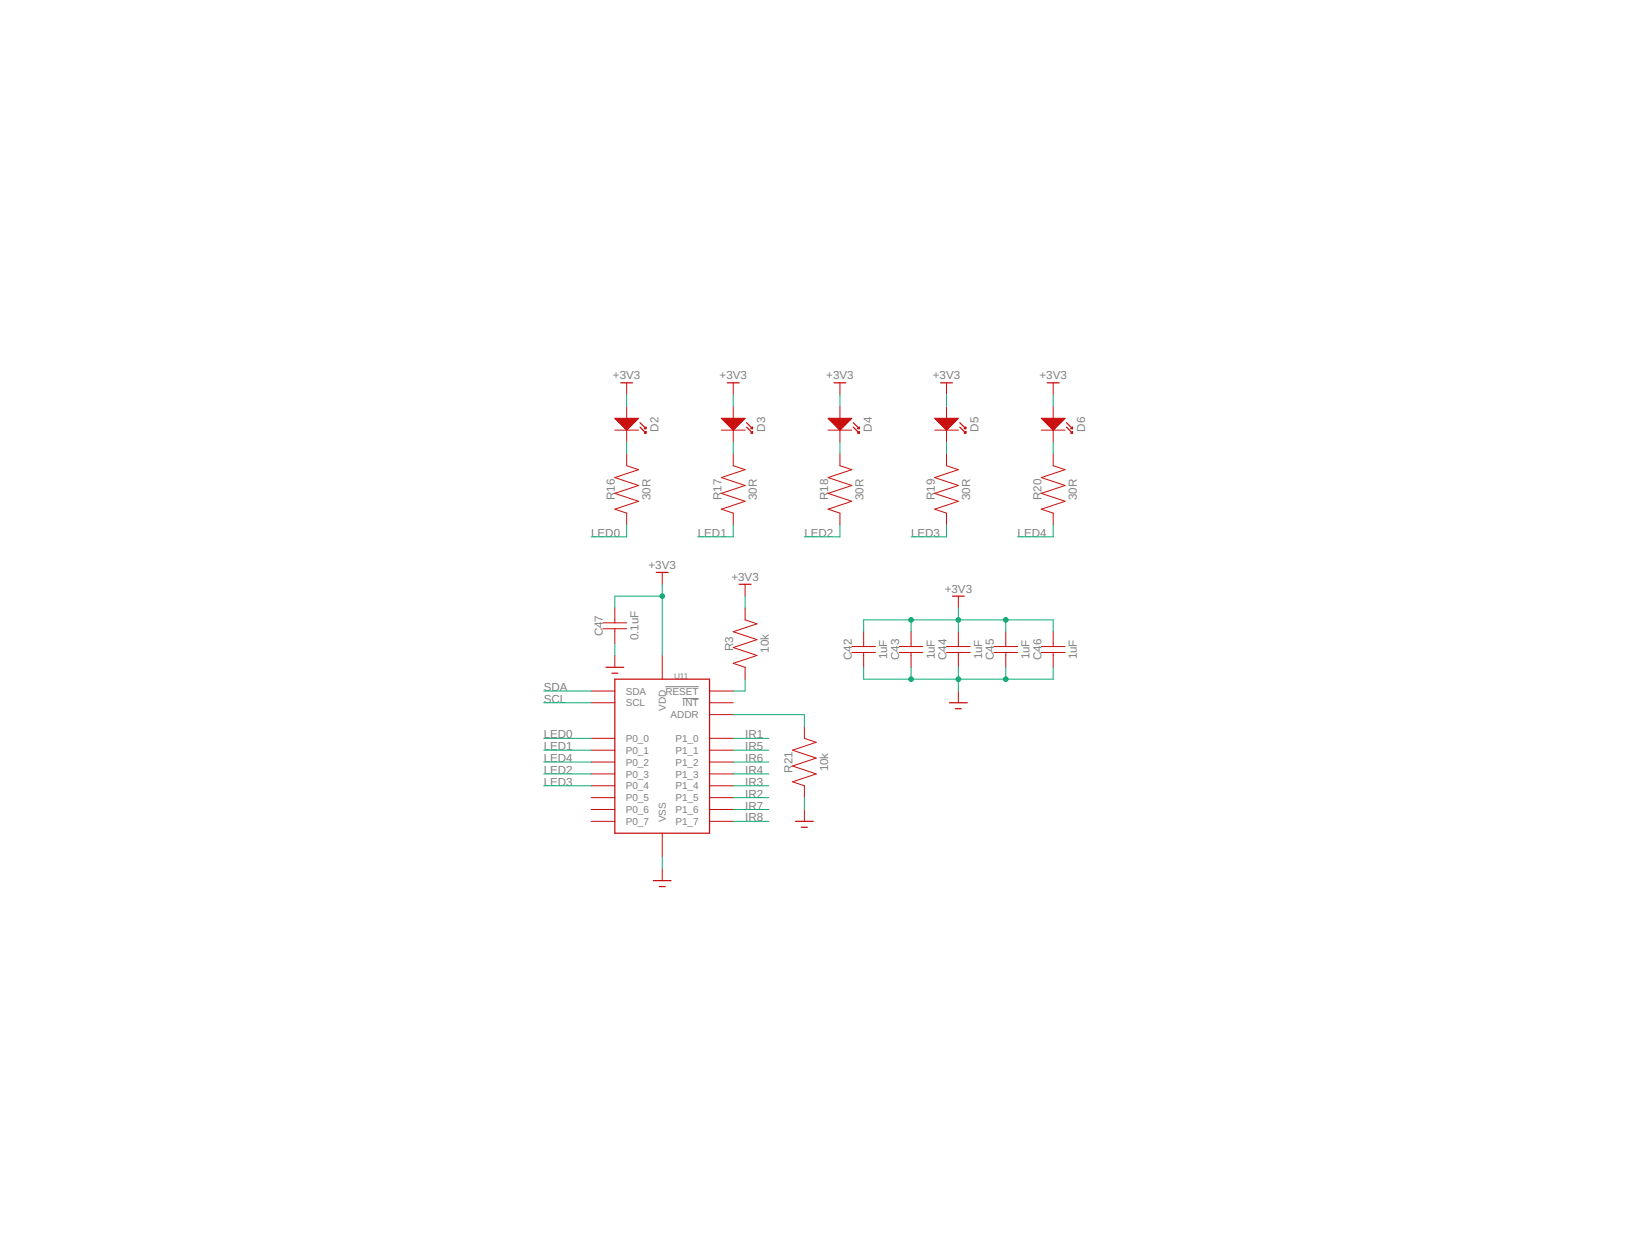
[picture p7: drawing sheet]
<svg xmlns="http://www.w3.org/2000/svg" width="279mm" height="216mm" viewBox="0 0 279 216" stroke-linecap="round" stroke-linejoin="round" font-family="sans-serif">
<path d="M114 117.7h5.8M117 119.7h2.8" fill="none" stroke="#808080" stroke-width=".17"/>
<g fill="none" stroke="#c90d0c" stroke-width=".17">
<path d="M105.4 71.7h4.1l-2.1 2zM105.4 73.7h4.1M105.5 71.8h3.9M105.6 71.9h3.7M105.6 71.9h3.6M105.7 72h3.4M105.8 72.1h3.2M105.9 72.2h3M106 72.3h2.8M106.1 72.4h2.6M106.2 72.5h2.4M106.3 72.6h2.2"/>
<path d="M106.4 72.7h2.1M106.5 72.7h1.9M106.6 72.8h1.7M106.6 72.9h1.6M106.7 73h1.4M106.8 73.1h1.2M106.9 73.2h1M107 73.3h.8M107.1 73.4h.6M107.2 73.5h.5M107.3 73.6h.3M107.4 73.7h.1"/>
<path d="M107.4 65.6v2M107.4 69.6v6.1M107.4 77.8v2l2.1 .7-4.1 1.3 4.1 1.4-4.1 1.3 4.1 1.4-4.1 1.3 2 .7v2.1M123.7 71.7h4l-2 2zM123.7 73.7h4M123.7 71.8h3.9M123.8 71.9h3.8M123.9 71.9h3.6M124 72h3.4M124.1 72.1h3.2M124.2 72.2h3M124.3 72.3h2.8"/>
<path d="M124.4 72.4h2.6M124.5 72.5h2.4M124.6 72.6h2.2M124.7 72.7h2M124.7 72.7h1.9M124.8 72.8h1.8M124.9 72.9h1.6M125 73h1.4M125.1 73.1h1.2M125.2 73.2h1M125.3 73.3h.8M125.4 73.4h.6"/>
<path d="M125.5 73.5h.4M125.5 73.6h.3M125.6 73.7h.2M125.7 65.6v2M125.7 69.6v6.1M125.7 77.8v2l2 .7-4 1.3 4 1.4-4 1.3 4 1.4-4 1.3 2 .7v2.1M141.9 71.7h4.1l-2 2zM141.9 73.7h4.1M142 71.8h3.9M142.1 71.9h3.7M142.2 71.9h3.5M142.3 72h3.3"/>
<path d="M142.4 72.1h3.2M142.5 72.2h3M142.6 72.3h2.8M142.7 72.4h2.6M142.7 72.5h2.5M142.8 72.6h2.3M142.9 72.7h2.1M143 72.7h1.9M143.1 72.8h1.7M143.2 72.9h1.5M143.3 73h1.4M143.4 73.1h1.2"/>
<path d="M143.5 73.2h1M143.6 73.3h.8M143.6 73.4h.7M143.7 73.5h.5M143.8 73.6h.3M143.9 73.7h.1M144 65.6v2M144 69.6v6.1M144 77.8v2l2 .7-4.1 1.3 4.1 1.4-4.1 1.3 4.1 1.4-4.1 1.3 2.1 .7v2.1M160.2 71.7h4.1l-2.1 2zM160.2 73.7h4.1M160.3 71.8h3.9"/>
<path d="M160.4 71.9h3.7M160.5 71.9h3.5M160.6 72h3.3M160.7 72.1h3.1M160.8 72.2h2.9M160.8 72.3h2.9M160.9 72.4h2.7M161 72.5h2.5M161.1 72.6h2.3M161.2 72.7h2.1M161.3 72.7h1.9M161.4 72.8h1.7"/>
<path d="M161.5 72.9h1.5M161.6 73h1.3M161.6 73.1h1.3M161.8 73.2h1M161.8 73.3h.9M161.9 73.4h.7M162 73.5h.5M162.1 73.6h.3M162.2 73.7h.1M162.2 65.6v2M162.2 69.6v6.1M162.2 77.8v2l2.1 .7-4.1 1.3 4.1 1.4-4.1 1.3 4.1 1.4-4.1 1.3 2 .7v2.1"/>
<path d="M178.5 71.7h4.1l-2.1 2zM178.5 73.7h4.1M178.6 71.8h3.9M178.7 71.9h3.7M178.8 71.9h3.5M178.9 72h3.3M178.9 72.1h3.2M179 72.2h3M179.1 72.3h2.8M179.2 72.4h2.6M179.3 72.5h2.5M179.4 72.6h2.3"/>
<path d="M179.5 72.7h2.1M179.6 72.7h1.9M179.7 72.8h1.7M179.7 72.9h1.6M179.9 73h1.3M179.9 73.1h1.2M180 73.2h1M180.1 73.3h.9M180.2 73.4h.6M180.3 73.5h.5M180.4 73.6h.3M180.5 73.7h.1"/>
<path d="M180.5 65.6v2M180.5 69.6v6.1M180.5 77.8v2l2.1 .7-4.1 1.3 4.1 1.4-4.1 1.3 4.1 1.4-4.1 1.3 2 .7v2.1M113.5 98.1v2M101.3 118.4h4.1M103.4 107.7h4M103.4 106.7h4M105.4 104.2v2.5M105.4 107.7v2.6M105.4 112.3v2M113.5 112.3v4.1M121.6 118.4h4.1"/>
<path d="M127.7 100.1v2.1M127.7 104.2v2l2.1 .7-4.1 1.3 4.1 1.4-4.1 1.4 4.1 1.3-4.1 1.4 2 .6v2.1M146 111.8h4.1M146 110.8h4.1M148 108.2v2.6M148 111.8v2.5M154.1 111.8h4.1M154.1 110.8h4.1M156.2 108.2v2.6M156.2 111.8v2.5M162.2 111.8h4.1M162.2 110.8h4.1"/>
<path d="M164.3 102.2v2M164.3 108.2v2.6M164.3 111.8v2.5M164.3 118.4v2M170.4 111.8h4M170.4 110.8h4M172.4 108.2v2.6M172.4 111.8v2.5M178.5 111.8h4.1M178.5 110.8h4.1M180.5 108.2v2.6M180.5 111.8v2.5"/>
<path d="M101.3 126.5h4.1M101.3 128.5h4.1M101.3 130.6h4.1M101.3 132.6h4.1M101.3 134.6h4.1M101.3 136.7h4.1M101.3 138.7h4.1M101.3 120.4h4.1M121.6 126.5h4.1M121.6 128.5h4.1M121.6 130.6h4.1M121.6 132.6h4.1"/>
<path d="M121.6 134.6h4.1M121.6 136.7h4.1M121.6 138.7h4.1M121.6 122.4h4.1M121.6 120.4h4.1M137.9 124.5v2l2 .7-4.1 1.3 4.1 1.4-4.1 1.4 4.1 1.3-4.1 1.4 2.1 .6v2.1M137.9 138.7v2M101.3 140.7h4.1M113.5 142.8v4M113.5 148.9v2M121.6 140.7h4.1"/>
</g>
<g fill="none" stroke="#c90d0c" stroke-width=".21">
<path d="M106.4 65.6h2M109.7 72.4l1 1M109.7 73.2l1 1M110.5 73.4l.2-.2v.2zM110.5 74.1h.2M110.6 73.3h.1M110.7 74h.1M110.7 74v.2M110.7 74l-.2 .2h.2M124.7 65.6h2M128 72.4l1 1M128 73.2l1 1"/>
<path d="M128.8 74.1h.2M128.9 73.3h.1M129 73.2v.2h-.3zM129 74l-.3 .2h.3M129 74v.2M129 74h.1M143 65.6h2M146.3 72.4l1 1M146.3 73.2l1 1M147 73.4l.3-.2v.2zM147.1 74.1h.2M147.2 73.3h.1"/>
<path d="M147.3 74h.1M147.3 74l-.3 .2h.3M147.3 74v.2M161.2 65.6h2.1M164.5 72.4l1 1M164.5 73.2l1 1M165.3 73.4l.2-.2v.2zM165.4 74.1h.1M165.5 73.3h.1M165.5 74l-.2 .2h.2M165.5 74v.2M165.5 74h.1"/>
<path d="M179.5 65.6h2M182.8 72.4l1 1M182.8 73.2l1 1M183.6 73.4l.2-.2v.2zM183.6 74.1h.2M183.7 73.3h.1M183.8 74l-.2 .2h.2M183.8 74v.2M183.8 74h.1M112.5 98.1h2M103.9 114.3h3M104.9 115.4h1"/>
<path d="M105.4 116.4h16.2v26.4h-16.2zM126.7 100.1h2M163.3 102.2h2M162.8 120.4h3M163.8 121.4h1M112 150.9h3M113 151.9h1M136.4 140.7h3M137.4 141.8h1"/>
</g>
<g fill="none" stroke="#0dab76" stroke-width=".17">
<path d="M107.4 67.6v2M107.4 75.7v2.1M125.7 67.6v2M125.7 75.7v2.1M144 67.6v2M144 75.7v2.1M162.2 67.6v2M162.2 75.7v2.1M180.5 67.6v2M180.5 75.7v2.1M107.4 90v2h-6.1M125.7 90v2h-6.1"/>
<path d="M144 90v2h-6.1M162.2 90v2h-6M180.5 90v2h-6.1M93.2 118.4h8.1M105.4 110.3v2M113.5 100.1v12.2M113.5 102.2h-8.1v2M127.7 102.2v2M127.7 116.4v2h-2M148 108.2v-2h32.5v2M148 114.3v2.1h32.5v-2.1M156.2 106.2v2"/>
<path d="M156.2 114.3v2.1M164.3 104.2v4M164.3 114.3v4.1M172.4 106.2v2M172.4 114.3v2.1M93.2 126.5h8.1M93.2 128.5h8.1M93.2 132.6h8.1M93.2 134.6h8.1M93.2 130.6h8.1M93.2 120.4h8.1M125.7 122.4h12.2v2.1"/>
<path d="M125.7 126.5h6.1M125.7 128.5h6.1M125.7 132.6h6.1M125.7 134.6h6.1M125.7 130.6h6.1M125.7 138.7h6.1M125.7 136.7h6.1M137.9 136.7v2M113.5 146.8v2.1M125.7 140.7h6.1"/>
</g>
<g fill="#0dab76" stroke="#0dab76" stroke-width=".17">
<circle cx="172.4" cy="106.2" r=".4"/>
<circle cx="164.3" cy="106.2" r=".4"/>
<circle cx="156.2" cy="106.2" r=".4"/>
<circle cx="113.5" cy="102.2" r=".4"/>
<circle cx="172.4" cy="116.4" r=".4"/>
<circle cx="164.3" cy="116.4" r=".4"/>
<circle cx="156.2" cy="116.4" r=".4"/>
</g>
<g font-size="2" fill="#808080">
<text x="105.1" y="65">+3V3</text>
<text x="123.3" y="65">+3V3</text>
<text x="141.6" y="65">+3V3</text>
<text x="159.9" y="65">+3V3</text>
<text x="178.2" y="65">+3V3</text>
<text x="112.9" y="74" transform="rotate(-90 112.9 74)">D2</text>
<text x="131.2" y="74" transform="rotate(-90 131.2 74)">D3</text>
<text x="149.5" y="74" transform="rotate(-90 149.5 74)">D4</text>
<text x="167.7" y="74" transform="rotate(-90 167.7 74)">D5</text>
<text x="186" y="74" transform="rotate(-90 186 74)">D6</text>
<text x="105.4" y="85.7" transform="rotate(-90 105.4 85.7)">R16</text>
<text x="111.5" y="85.7" transform="rotate(-90 111.5 85.7)">30R</text>
<text x="123.7" y="85.7" transform="rotate(-90 123.7 85.7)">R17</text>
<text x="129.8" y="85.7" transform="rotate(-90 129.8 85.7)">30R</text>
<text x="141.9" y="85.7" transform="rotate(-90 141.9 85.7)">R18</text>
<text x="148" y="85.7" transform="rotate(-90 148 85.7)">30R</text>
<text x="160.2" y="85.7" transform="rotate(-90 160.2 85.7)">R19</text>
<text x="166.3" y="85.7" transform="rotate(-90 166.3 85.7)">30R</text>
<text x="178.5" y="85.7" transform="rotate(-90 178.5 85.7)">R20</text>
<text x="184.6" y="85.7" transform="rotate(-90 184.6 85.7)">30R</text>
<text x="101.3" y="92">LED0</text>
<text x="119.6" y="92">LED1</text>
<text x="137.9" y="92">LED2</text>
<text x="156.2" y="92">LED3</text>
<text x="174.4" y="92">LED4</text>
<text x="111.2" y="97.5">+3V3</text>
<text x="125.4" y="99.5">+3V3</text>
<text x="161.9" y="101.5">+3V3</text>
<text x="103.4" y="109" transform="rotate(-90 103.4 109)">C47</text>
<text x="109.4" y="109.7" transform="rotate(-90 109.4 109.7)">0.1uF</text>
<text x="125.7" y="111.5" transform="rotate(-90 125.7 111.5)">R3</text>
<text x="131.8" y="111.9" transform="rotate(-90 131.8 111.9)">10k</text>
<text x="146" y="113.1" transform="rotate(-90 146 113.1)">C42</text>
<text x="152.1" y="113" transform="rotate(-90 152.1 113)">1uF</text>
<text x="154.1" y="113.1" transform="rotate(-90 154.1 113.1)">C43</text>
<text x="160.2" y="113" transform="rotate(-90 160.2 113)">1uF</text>
<text x="162.3" y="113.1" transform="rotate(-90 162.3 113.1)">C</text>
<text x="162.3" y="111.7" transform="rotate(-90 162.3 111.7)">4</text>
<text x="162.3" y="110.6" transform="rotate(-90 162.3 110.6)">4</text>
<text x="168.3" y="113" transform="rotate(-90 168.3 113)">1uF</text>
<text x="170.4" y="113.1" transform="rotate(-90 170.4 113.1)">C</text>
<text x="170.4" y="111.7" transform="rotate(-90 170.4 111.7)">4</text>
<text x="170.4" y="110.6" transform="rotate(-90 170.4 110.6)">5</text>
<text x="176.5" y="113" transform="rotate(-90 176.5 113)">1uF</text>
<text x="178.5" y="113.1" transform="rotate(-90 178.5 113.1)">C</text>
<text x="178.5" y="111.7" transform="rotate(-90 178.5 111.7)">4</text>
<text x="178.5" y="110.6" transform="rotate(-90 178.5 110.6)">6</text>
<text x="184.6" y="113" transform="rotate(-90 184.6 113)">1uF</text>
<text x="93.2" y="118.4">SDA</text>
<text x="93.2" y="120.4">SCL</text>
<text x="93.2" y="126.5">LED0</text>
<text x="93.2" y="128.6">LED1</text>
<text x="93.2" y="130.6">LED4</text>
<text x="127.7" y="126.5">IR1</text>
<text x="127.7" y="128.6">IR5</text>
<text x="127.7" y="130.6">IR6</text>
<text x="93.2" y="132.6">LED2</text>
<text x="93.2" y="134.6">LED3</text>
<text x="127.7" y="134.6">IR3</text>
<text x="127.7" y="132.6">IR4</text>
<text x="127.7" y="136.7">IR2</text>
<text x="135.8" y="132.4" transform="rotate(-90 135.8 132.4)">R21</text>
<text x="141.9" y="132.2" transform="rotate(-90 141.9 132.2)">10k</text>
<text x="127.7" y="138.7">IR7</text>
<text x="127.7" y="140.7">IR8</text>
</g>
<g font-size="1.7" fill="#808080">
<text x="107.3" y="119">SDA</text>
<text x="114" y="119">RESET</text>
<text x="107.3" y="121">SCL</text>
<text x="114.1" y="121.8" transform="rotate(-90 114.1 121.8)">VDD</text>
<text x="114.9" y="123.1">ADDR</text>
<text x="117" y="121">INT</text>
<text x="107.3" y="127.1">P0_0</text>
<text x="107.3" y="129.2">P0_1</text>
<text x="107.3" y="131.2">P0_2</text>
<text x="115.8" y="127.1">P1_0</text>
<text x="115.8" y="129.2">P1_1</text>
<text x="115.8" y="131.2">P1_2</text>
<text x="107.3" y="133.2">P0_3</text>
<text x="107.3" y="135.3">P0_4</text>
<text x="107.3" y="137.3">P0_5</text>
<text x="115.8" y="133.2">P1_3</text>
<text x="115.8" y="135.3">P1_4</text>
<text x="115.8" y="137.3">P1_5</text>
<text x="107.3" y="139.3">P0_6</text>
<text x="107.3" y="141.3">P0_7</text>
<text x="114.1" y="140.9" transform="rotate(-90 114.1 140.9)">VSS</text>
<text x="115.8" y="139.3">P1_6</text>
<text x="115.8" y="141.4">P1_7</text>
</g>
<text font-size="1.4" fill="#808080" x="115.5" y="116.4">U11</text>
</svg>
